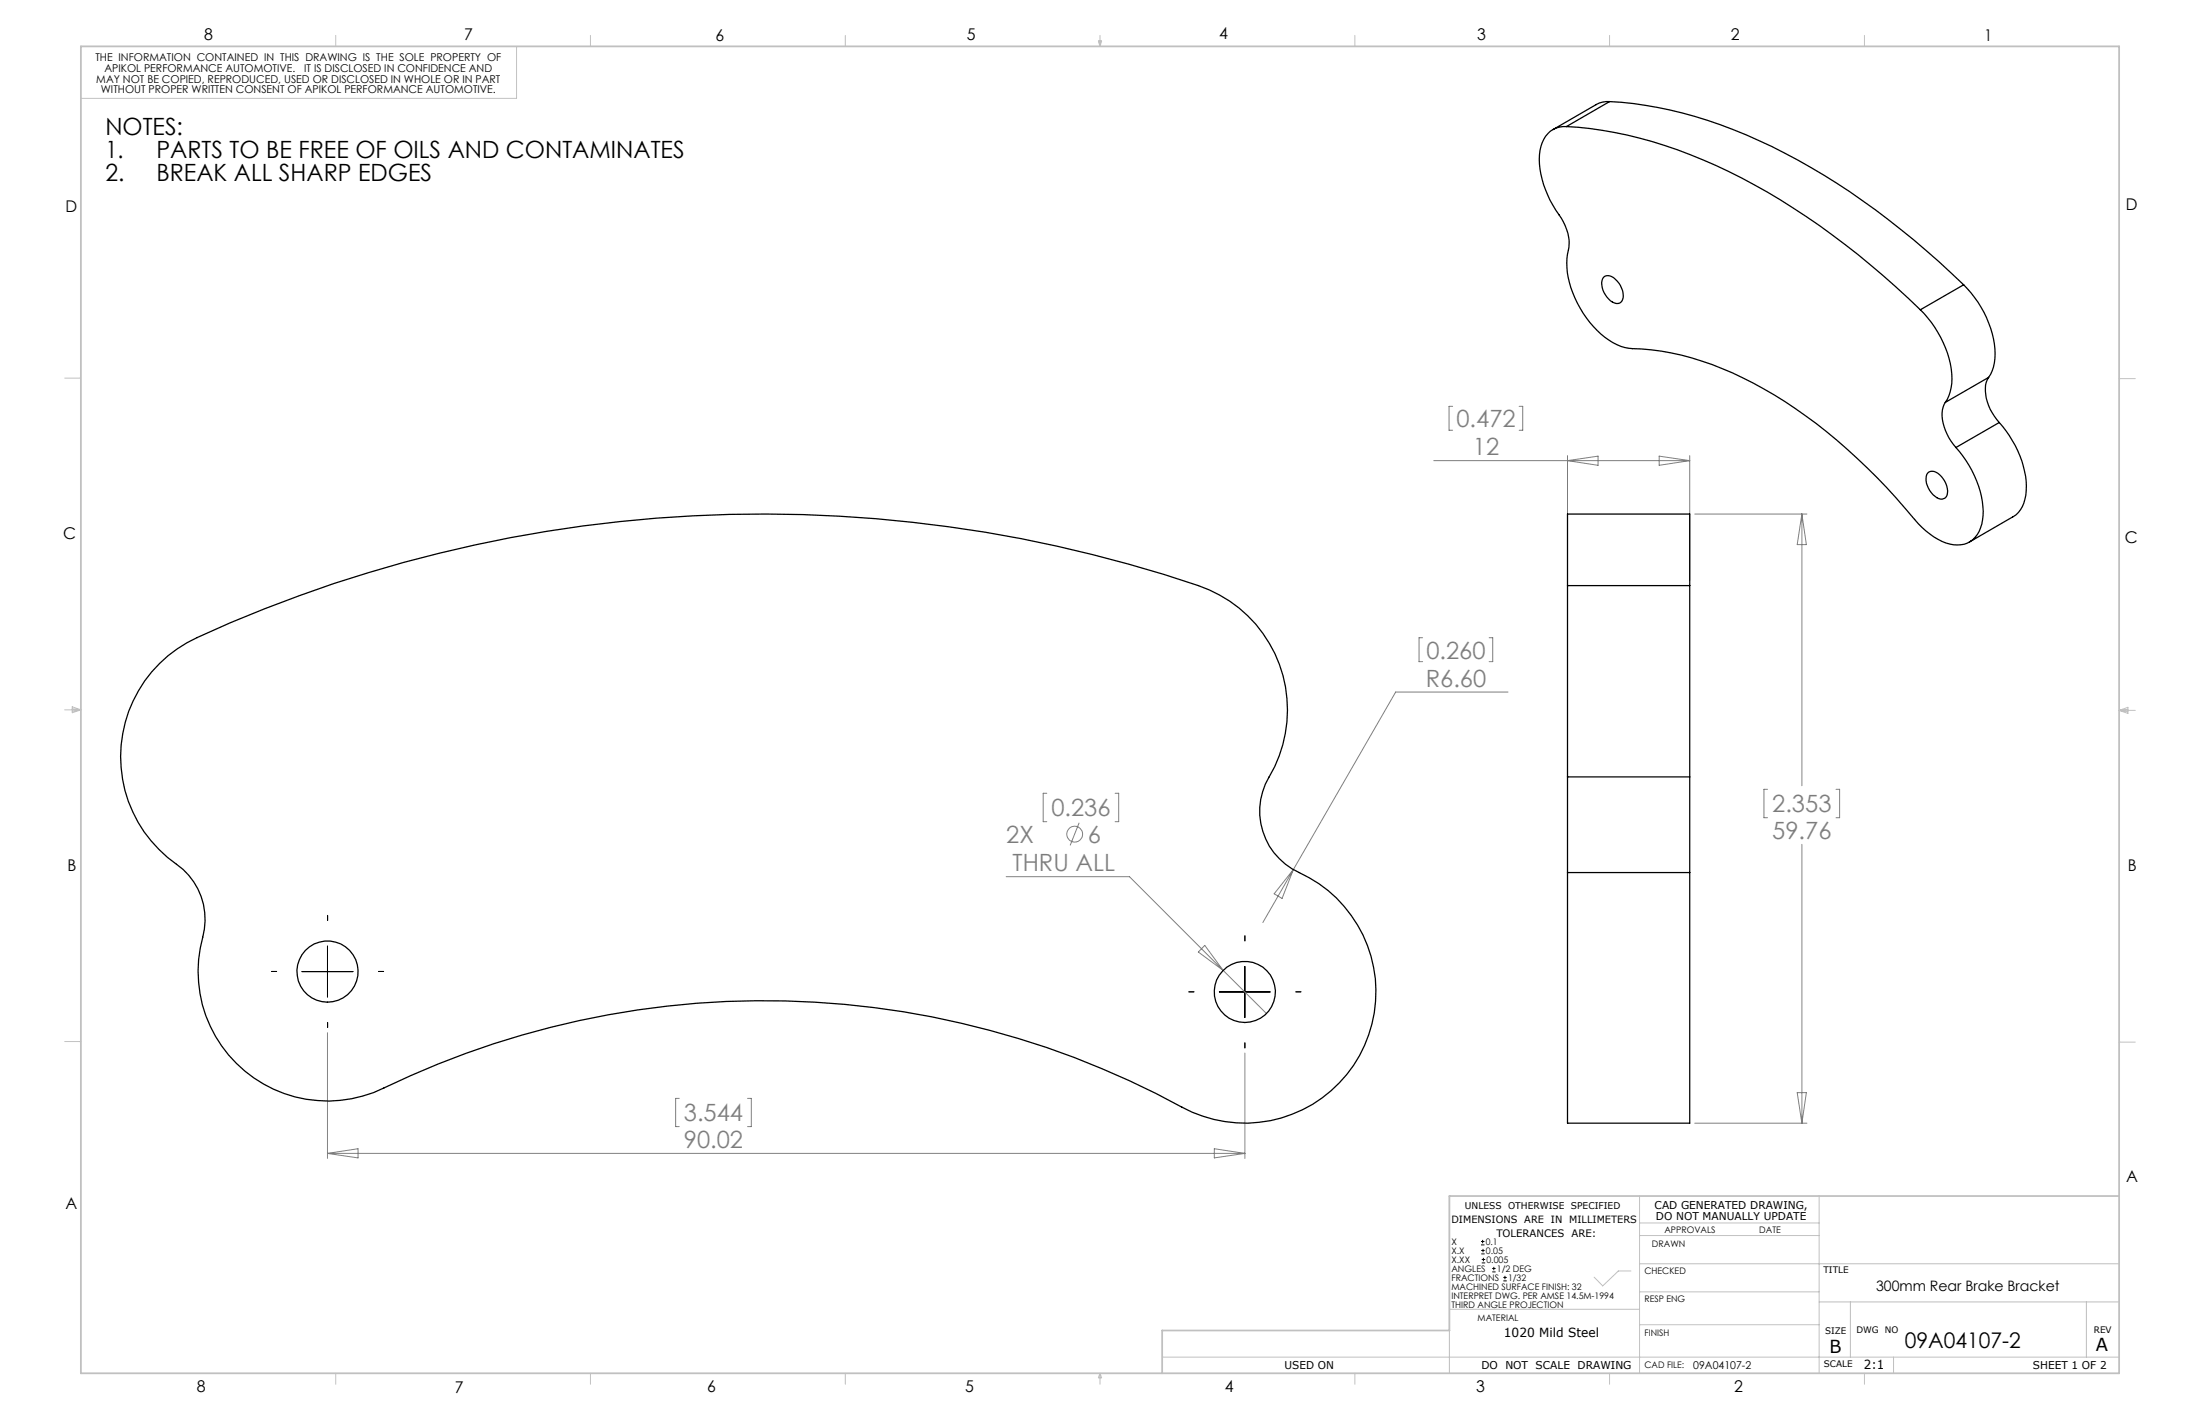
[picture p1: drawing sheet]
<svg xmlns="http://www.w3.org/2000/svg" width="432mm" height="279mm" viewBox="0 0 432 279" stroke-linecap="round" stroke-linejoin="round" font-family="sans-serif">
<g fill="none" stroke="#c0c0c0" stroke-width=".2">
<path d="M65.9 6.9v2.2M101.4 9.1v10.2h-85.5M115.9 6.9v2.2M165.9 6.9v2.2M215.6 8h.6l-.3 1.1zM215.7 8l.2 1.1M215.9 6.9v2.2M216 8l-.1 1.1M265.9 6.9v2.2M315.9 6.9v2.2M365.9 6.9v2.2M12.7 74.2h3.2"/>
<path d="M415.9 74.3h3.2M12.7 139.3h3.2M14.2 139.1l1.7 .2M14.2 138.7l1.7 .6-1.7 .5zM15.9 139.3l-1.7 .3M415.9 139.4h3.2M415.9 139.4l1.8-.6v1.2zM415.9 139.4l1.8 .3M417.7 139.2l-1.8 .2M12.7 204.4h3.2M415.9 204.5h3.2M284.5 234.7v34.8"/>
<path d="M321.8 234.7v34.8M321.8 240h35.2M357 234.7v34.8M284.5 256.9h37.3M320.1 249.4h-2.5l-3 2.9-1.7-1.7M321.8 248h94.1M321.8 259.9h35.2M321.8 253.5h35.2M321.8 242.4h35.2M357 255.4h58.9M363.2 255.4v10.9M409.5 255.4v10.9"/>
<path d="M65.9 269.5v2.1M115.9 269.5v2.1M165.9 269.5v2.1M215.9 269.5v2.1M215.9 269.5l.3 .8h-.6zM228.1 266.3h187.8M265.9 269.5v2.1M315.9 269.5v2.1M365.9 269.5v2.1M371.7 266.3v3.2"/>
</g>
<path d="M15.9 9.1h400v260.4h-400zM415.9 234.7h-131.4v26.4h-56.4v8.4" fill="none" stroke="#c0c0c0" stroke-width=".35"/>
<g fill="none" stroke="#808080" stroke-width=".2">
<path d="M285.1 79.7h-.7v4.7h.7M298.2 79.7h.7v4.7h-.7M281.4 90.4h50.2M307.7 89.4v24.5M307.7 90.4l6-.9v1.8zM325.6 89.5l6 .9-6 .9zM331.6 89.4v24.5M332.6 100.9h22M353.7 100.9v53.3M353.7 100.9l.8 6h-1.8zM279.2 125.1h-.7v4.7h.7M292.3 125.1h.7v4.7h-.7"/>
<path d="M296 135.8h-22.1l-20 34.8M205.5 155.6h-.7v5.6h.7M218.9 155.6h.7v5.6h-.7M346.9 154.9h-.7v5.5h.7M360.4 154.9h.7v5.5h-.7M197.5 172h24.2l26.9 26.9M211.8 161.4l-1.8 4.5M253.9 170.6l-6 10.4M253.9 170.6l-2.3 5.7-1.5-.9zM353.7 165.7v54.7M236.5 185.5l3.6 4.9-4.9-3.6zM64.3 202.6v24.7"/>
<path d="M133.3 215.5h-.7v5.6h.7M146.7 215.5h.8v5.6h-.8M244.3 206.6v20.7M352.7 214.4h1.8l-.8 6zM64.3 226.3h180M64.3 226.3l6-.9v1.8zM238.3 225.4l6 .9-6 .9zM332.6 220.4h22"/>
<circle cx="210.9" cy="163.7" r="1.56"/>
</g>
<path d="M54.3 190.6h-1M64.3 180.6v-1M74.3 190.6h1M234.3 194.6h-1M244.3 184.6v-1M254.3 194.6h1M64.3 200.6v1M244.3 204.6v1" fill="none" stroke="#000" stroke-width=".2" stroke-dasharray="15.2 1.3 1.3 1.3"/>
<g fill="none" stroke="#000" stroke-width=".2">
<path d="M59.3 190.6h10M64.3 185.6v10M239.3 194.6h10M244.3 189.6v10M290.7 244.3h.7M290.7 243.6h.7M290.7 246h.7M290.7 245.4h.7M290.8 247.8h.7M290.8 247.1h.7M291 243.3v.6M291.1 245v.7"/>
<path d="M291.1 246.8v.7M292.9 249.6h.6M292.9 248.9h.6M293.2 248.6v.6M295.1 251.3h.6M295.1 250.6h.6M295.4 250.3v.7"/>
</g>
<g fill="none" stroke="#000" stroke-width=".25">
<path d="M315.9 19.9a83.9 83.9 0 0 1 34.4 10.2 150.3 150.3 0 0 1 35.1 25.8M315.9 19.9a4.7 4.7 0 0 0-2.6 .6l-8.5 4.9M315.9 19.9l-8.5 4.9M307.4 24.8a4.7 4.7 0 0 0-5 4 16.3 16.3 0 0 0 2.4 11.5l.6 .9a10 10 0 0 1 2.4 7.9 15.7 15.7 0 0 0 2.4 11.4 15.7 15.7 0 0 0 8.7 7.7l.8 .1a51.8 51.8 0 0 1 22.4 5.9 98.3 98.3 0 0 1 28.1 21.4l3.7 4.2a21.8 21.8 0 0 0 6.4 6 6 6 0 0 0 6.9 .1 8.1 8.1 0 0 0 1.9-7.5 21.2 21.2 0 0 0-5.2-10.6M307.4 24.8a82.5 82.5 0 0 1 31.9 8.9 146.9 146.9 0 0 1 37.6 27.1M314.7 54.4a1.58 1.58 0 0 1 2.3 .4 3.8 3.8 0 0 1 1.3 4.3 1.43 1.43 0 0 1-2.2-.1 4.2 4.2 0 0 1-1.6-4.3zM385.4 55.9a19.9 19.9 0 0 1 6.1 14.4 7.4 7.4 0 0 1-1.2 3.7M385.4 55.9l-8.5 4.9M376.9 60.8a20.5 20.5 0 0 1 6.2 13.5v.9a8 8 0 0 1-1.3 3.8M381.8 79a6.5 6.5 0 0 0 .4 6.2l.7 1.4 1 1.2M390.3 74a6 6 0 0 0 0 5.6l.7 1.4 1.4 1.9M390.3 74l-8.5 5"/>
<path d="M378.4 92.8a1.62 1.62 0 0 1 2.3 .4 4 4 0 0 1 1.3 4.2 1.42 1.42 0 0 1-2.2 0 4.2 4.2 0 0 1-1.6-4.3zM392.4 82.9a19.5 19.5 0 0 1 5.3 13.4 5.9 5.9 0 0 1-2.7 5.1l-8.4 4.9M392.4 82.9l-8.5 4.9M307.7 114.9v37.5M307.7 114.9v-14h23.9v14M307.7 114.9h23.9M331.6 114.9v37.5M31.3 130.2a25.8 25.8 0 0 1 7.4-5.1 266.7 266.7 0 0 1 196.5-10.2 25.7 25.7 0 0 1 13.9 37.5 13.2 13.2 0 0 0 5.9 18.8 25.7 25.7 0 0 1 12.3 34.9 25.7 25.7 0 0 1-35.3 11.1 171.6 171.6 0 0 0-158.7-2.8 25.4 25.4 0 0 1-26.1-5 25.4 25.4 0 0 1-7.4-25.5 13.2 13.2 0 0 0-5.2-14.3 25.8 25.8 0 0 1-3.3-39.4zM307.7 152.4v18.8M307.7 152.4h23.9M331.6 152.4v18.8M307.7 171.2v49.2h23.9v-49.2"/>
<path d="M307.7 171.2h23.9"/>
<circle cx="64.3" cy="190.6" r="6"/>
<circle cx="244.3" cy="194.6" r="6"/>
</g>
<g font-size="4.7">
<text x="20.7" y="26.5">NOTES:</text>
<text x="20.7" y="31">1.</text>
<text x="20.7" y="35.5">2.</text>
<text x="30.7" y="31">PARTS TO BE FREE OF OILS AND CONTAMINATES</text>
<text x="30.7" y="35.5">BREAK ALL SHARP EDGES</text>
</g>
<g font-size="4.7" fill="#808080">
<text x="285.9" y="83.8">0.472</text>
<text x="289.1" y="89.4">12</text>
<text x="280" y="129.2">0.260</text>
<text x="279.8" y="134.8">R6.60</text>
<text x="206.4" y="160.2">0.236</text>
<text x="347.8" y="159.4">2.353</text>
<text x="197.5" y="165.4">2X</text>
<text x="213.5" y="165.4">6</text>
<text x="347.8" y="164.7">59.76</text>
<text x="198.7" y="171">THRU ALL</text>
<text x="134.2" y="220">3.544</text>
<text x="134.2" y="225.3">90.02</text>
</g>
<text font-size="4.2" x="373.9" y="264.6">09A04107-2</text>
<g font-size="3.5">
<text x="359.1" y="265.4">B</text>
<text x="411.3" y="265">A</text>
</g>
<g font-size="3.2">
<text x="40" y="7.9">8</text>
<text x="91.1" y="7.9">7</text>
<text x="140.4" y="8.1">6</text>
<text x="189.8" y="7.9">5</text>
<text x="239.3" y="7.6">4</text>
<text x="289.9" y="7.9">3</text>
<text x="339.7" y="7.9">2</text>
<text x="389.5" y="8.1">1</text>
<text x="12.8" y="41.6">D</text>
<text x="417.3" y="41.1">D</text>
<text x="12.4" y="105.7">C</text>
<text x="417" y="106.5">C</text>
<text x="13.3" y="170.9">B</text>
<text x="417.6" y="170.8">B</text>
<text x="417.3" y="231.9">A</text>
<text x="12.9" y="237.2">A</text>
<text x="38.6" y="273">8</text>
<text x="89.3" y="273.2">7</text>
<text x="138.8" y="273">6</text>
<text x="189.4" y="273">5</text>
<text x="240.4" y="273.1">4</text>
<text x="289.7" y="273.1">3</text>
<text x="340.3" y="273.1">2</text>
</g>
<text font-size="2.8" x="368.2" y="253.2">300mm Rear Brake Bracket</text>
<g font-size="2.5">
<text x="295.2" y="262.3">1020 Mild Steel</text>
<text x="365.8" y="268.5">2:1</text>
</g>
<g font-size="2.1">
<text x="18.7" y="12">THE INFORMATION CONTAINED IN THIS DRAWING IS THE SOLE PROPERTY OF</text>
<text x="18.9" y="16.2">MAY NOT BE COPIED, REPRODUCED, USED OR DISCLOSED IN WHOLE OR IN PART</text>
<text x="20.5" y="14.1">APIKOL PERFORMANCE AUTOMOTIVE.</text>
<text x="59.7" y="14.1">IT IS DISCLOSED IN CONFIDENCE AND</text>
<text x="19.8" y="18.3">WITHOUT PROPER WRITTEN CONSENT OF APIKOL PERFORMANCE AUTOMOTIVE.</text>
<text x="324.8" y="237.3">CAD GENERATED DRAWING,</text>
<text x="325" y="239.4">DO NOT MANUALLY UPDATE</text>
<text x="252.1" y="268.6">USED ON</text>
<text x="290.8" y="268.6">DO NOT SCALE DRAWING</text>
<text x="332.3" y="268.6">09A04107-2</text>
<text x="399" y="268.5">SHEET 1 OF 2</text>
</g>
<g font-size="2">
<text x="284.9" y="240">DIMENSIONS ARE IN MILLIMETERS</text>
<text x="293.7" y="242.7">TOLERANCES ARE:</text>
</g>
<g font-size="1.8">
<text x="287.5" y="237.3">UNLESS OTHERWISE SPECIFIED</text>
<text x="284.9" y="244.3">X</text>
<text x="291.6" y="244.3">0.1</text>
<text x="324.2" y="244.8">DRAWN</text>
<text x="326.7" y="241.9">APPROVALS</text>
<text x="345.3" y="241.9">DATE</text>
<text x="284.9" y="246">X.X</text>
<text x="284.9" y="251.3">FRACTIONS</text>
<text x="284.9" y="247.8">X.XX</text>
<text x="284.9" y="249.5">ANGLES</text>
<text x="291.7" y="246">0.05</text>
<text x="291.7" y="247.8">0.005</text>
<text x="293.8" y="249.5">1/2 DEG</text>
<text x="296" y="251.3">1/32</text>
<text x="322.8" y="249.9">CHECKED</text>
<text x="357.9" y="249.7">TITLE</text>
<text x="284.9" y="253.1">MACHINED SURFACE FINISH: 32</text>
<text x="284.9" y="254.8">INTERPRET DWG. PER AMSE 14.5M-1994</text>
<text x="284.9" y="256.6">THIRD ANGLE PROJECTION</text>
<text x="322.8" y="255.4">RESP ENG</text>
<text x="290" y="259.1">MATERIAL</text>
<text x="322.8" y="262.1">FINISH</text>
<text x="358.2" y="261.7">SIZE</text>
<text x="364.3" y="261.6">DWG NO</text>
<text x="411" y="261.6">REV</text>
<text x="322.8" y="268.4">CAD FILE:</text>
<text x="358" y="268.3">SCALE</text>
</g>
</svg>
